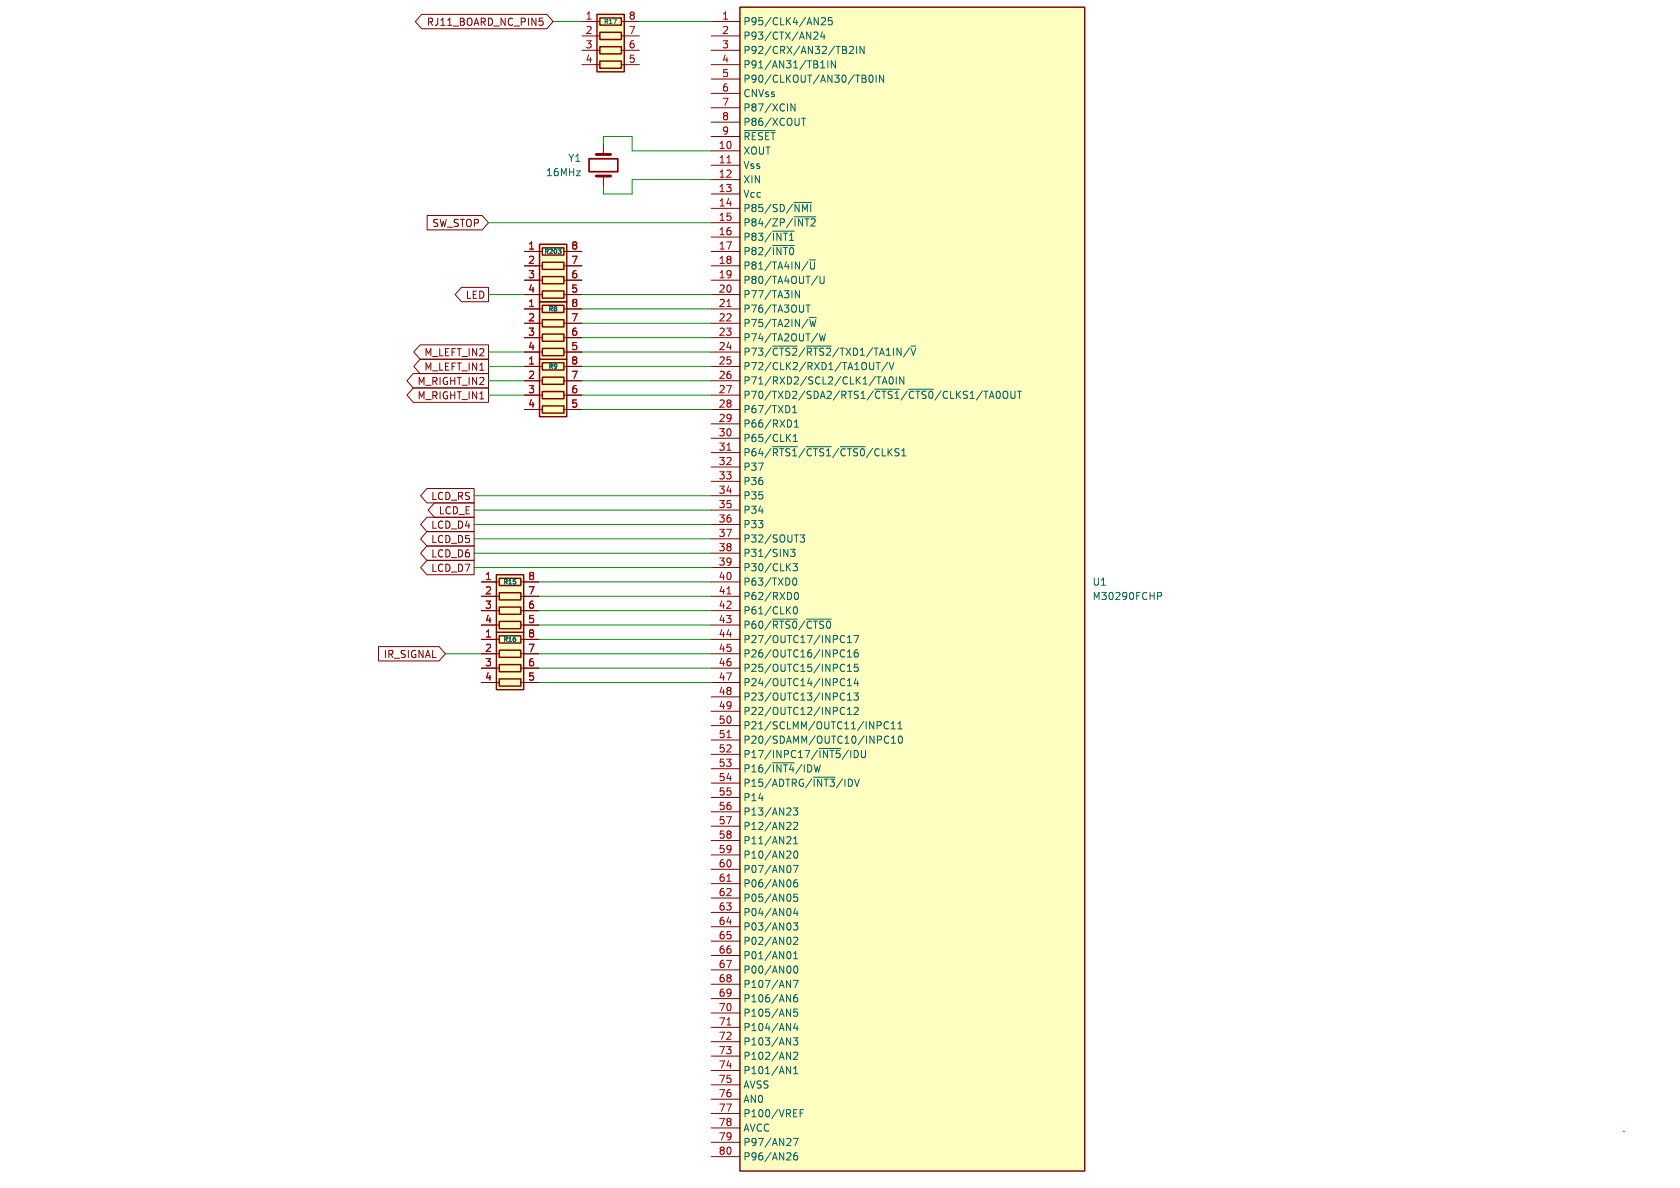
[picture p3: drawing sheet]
(kicad_sch
 (version 20231120)
 (generator "eeschema")
 (generator_version "8.0")
 (paper "A4")
 (lib_symbols
  (symbol "Device:Crystal"
   (pin_numbers hide)
   (pin_names
    (offset 1.016) hide) (exclude_from_sim no) (in_bom yes) (on_board yes)
   (property "Reference" "Y" (at 0 3.81 0) (effects (font (size 1.27 1.27))))
   (property "Value" "Crystal" (at 0 -3.81 0) (effects (font (size 1.27 1.27))))
   (property "Footprint" "" (at 0 0 0) (effects (font (size 1.27 1.27)) (hide yes)))
   (property "Datasheet" "~" (at 0 0 0) (effects (font (size 1.27 1.27)) (hide yes)))
   (property "Description" "Two pin crystal" (at 0 0 0) (effects (font (size 1.27 1.27)) (hide yes)))
   (symbol "Crystal_0_1"
    (rectangle (start -1.143 2.54) (end 1.143 -2.54) (stroke (width 0.3048) (type default)) (fill (type none)))
    (polyline (pts (xy -2.54 0) (xy -1.905 0)) (stroke (width 0) (type default)) (fill (type none)))
    (polyline (pts (xy -1.905 -1.27) (xy -1.905 1.27)) (stroke (width 0.508) (type default)) (fill (type none)))
    (polyline (pts (xy 1.905 -1.27) (xy 1.905 1.27)) (stroke (width 0.508) (type default)) (fill (type none)))
    (polyline (pts (xy 2.54 0) (xy 1.905 0)) (stroke (width 0) (type default)) (fill (type none))))
   (symbol "Crystal_1_1"
    (pin passive line (at -3.81 0 0) (length 1.27) (name "1" (effects (font (size 1.27 1.27)))) (number "1" (effects (font (size 1.27 1.27)))))
    (pin passive line (at 3.81 0 180) (length 1.27) (name "2" (effects (font (size 1.27 1.27)))) (number "2" (effects (font (size 1.27 1.27)))))))
  (symbol "Device:R_Pack04"
   (pin_names
    (offset 0) hide) (exclude_from_sim no) (in_bom yes) (on_board yes)
   (property "Reference" "RN" (at -7.62 0 90) (effects (font (size 1.27 1.27))))
   (property "Value" "R_Pack04" (at 5.08 0 90) (effects (font (size 1.27 1.27))))
   (property "Footprint" "" (at 6.985 0 90) (effects (font (size 1.27 1.27)) (hide yes)))
   (property "Datasheet" "~" (at 0 0 0) (effects (font (size 1.27 1.27)) (hide yes)))
   (property "Description" "4 resistor network, parallel topology" (at 0 0 0) (effects (font (size 1.27 1.27)) (hide yes)))
   (symbol "R_Pack04_0_1"
    (rectangle (start -6.35 -2.413) (end 3.81 2.413) (stroke (width 0.254) (type default)) (fill (type background)))
    (rectangle (start -5.715 1.905) (end -4.445 -1.905) (stroke (width 0.254) (type default)) (fill (type none)))
    (rectangle (start -3.175 1.905) (end -1.905 -1.905) (stroke (width 0.254) (type default)) (fill (type none)))
    (rectangle (start -0.635 1.905) (end 0.635 -1.905) (stroke (width 0.254) (type default)) (fill (type none)))
    (polyline (pts (xy -5.08 -2.54) (xy -5.08 -1.905)) (stroke (width 0) (type default)) (fill (type none)))
    (polyline (pts (xy -5.08 1.905) (xy -5.08 2.54)) (stroke (width 0) (type default)) (fill (type none)))
    (polyline (pts (xy -2.54 -2.54) (xy -2.54 -1.905)) (stroke (width 0) (type default)) (fill (type none)))
    (polyline (pts (xy -2.54 1.905) (xy -2.54 2.54)) (stroke (width 0) (type default)) (fill (type none)))
    (polyline (pts (xy 0 -2.54) (xy 0 -1.905)) (stroke (width 0) (type default)) (fill (type none)))
    (polyline (pts (xy 0 1.905) (xy 0 2.54)) (stroke (width 0) (type default)) (fill (type none)))
    (polyline (pts (xy 2.54 -2.54) (xy 2.54 -1.905)) (stroke (width 0) (type default)) (fill (type none)))
    (polyline (pts (xy 2.54 1.905) (xy 2.54 2.54)) (stroke (width 0) (type default)) (fill (type none)))
    (rectangle (start 1.905 1.905) (end 3.175 -1.905) (stroke (width 0.254) (type default)) (fill (type none))))
   (symbol "R_Pack04_1_1"
    (pin passive line (at -5.08 -5.08 90) (length 2.54) (name "R1.1" (effects (font (size 1.27 1.27)))) (number "1" (effects (font (size 1.27 1.27)))))
    (pin passive line (at -2.54 -5.08 90) (length 2.54) (name "R2.1" (effects (font (size 1.27 1.27)))) (number "2" (effects (font (size 1.27 1.27)))))
    (pin passive line (at 0 -5.08 90) (length 2.54) (name "R3.1" (effects (font (size 1.27 1.27)))) (number "3" (effects (font (size 1.27 1.27)))))
    (pin passive line (at 2.54 -5.08 90) (length 2.54) (name "R4.1" (effects (font (size 1.27 1.27)))) (number "4" (effects (font (size 1.27 1.27)))))
    (pin passive line (at 2.54 5.08 270) (length 2.54) (name "R4.2" (effects (font (size 1.27 1.27)))) (number "5" (effects (font (size 1.27 1.27)))))
    (pin passive line (at 0 5.08 270) (length 2.54) (name "R3.2" (effects (font (size 1.27 1.27)))) (number "6" (effects (font (size 1.27 1.27)))))
    (pin passive line (at -2.54 5.08 270) (length 2.54) (name "R2.2" (effects (font (size 1.27 1.27)))) (number "7" (effects (font (size 1.27 1.27)))))
    (pin passive line (at -5.08 5.08 270) (length 2.54) (name "R1.2" (effects (font (size 1.27 1.27)))) (number "8" (effects (font (size 1.27 1.27)))))))
  (symbol "M30290FCHP:M30290FCHP" (exclude_from_sim no) (in_bom yes) (on_board yes)
   (property "Reference" "U" (at 5.08 6.35 0) (effects (font (size 1.27 1.27)) (justify left)))
   (property "Value" "M30290FCHP" (at 5.08 3.81 0) (effects (font (size 1.27 1.27)) (justify left)))
   (property "Footprint" "" (at 5.08 1.27 0) (effects (font (size 1.27 1.27)) (justify left) (hide yes)))
   (property "Datasheet" "" (at 5.08 -3.81 0) (effects (font (size 1.27 1.27)) (justify left) (hide yes)))
   (property "Description" "" (at 0 0 0) (effects (font (size 1.27 1.27)) (hide yes)))
   (property "ki_locked" "" (at 0 0 0) (effects (font (size 1.27 1.27))))
   (symbol "M30290FCHP_1_1"
    (rectangle (start 5.08 2.54) (end 66.04 -203.2) (stroke (width 0.254) (type solid)) (fill (type background)))
    (pin bidirectional line (at 0 0 0) (length 5.08) (name "P95/CLK4/AN25" (effects (font (size 1.27 1.27)))) (number "1" (effects (font (size 1.27 1.27)))))
    (pin bidirectional line (at 0 -22.86 0) (length 5.08) (name "XOUT" (effects (font (size 1.27 1.27)))) (number "10" (effects (font (size 1.27 1.27)))))
    (pin bidirectional line (at 0 -25.4 0) (length 5.08) (name "Vss" (effects (font (size 1.27 1.27)))) (number "11" (effects (font (size 1.27 1.27)))))
    (pin bidirectional line (at 0 -27.94 0) (length 5.08) (name "XIN" (effects (font (size 1.27 1.27)))) (number "12" (effects (font (size 1.27 1.27)))))
    (pin bidirectional line (at 0 -30.48 0) (length 5.08) (name "Vcc" (effects (font (size 1.27 1.27)))) (number "13" (effects (font (size 1.27 1.27)))))
    (pin bidirectional line (at 0 -33.02 0) (length 5.08) (name "P85/SD/~{NMI}" (effects (font (size 1.27 1.27)))) (number "14" (effects (font (size 1.27 1.27)))))
    (pin bidirectional line (at 0 -35.56 0) (length 5.08) (name "P84/ZP/~{INT2}" (effects (font (size 1.27 1.27)))) (number "15" (effects (font (size 1.27 1.27)))))
    (pin bidirectional line (at 0 -38.1 0) (length 5.08) (name "P83/~{INT1}" (effects (font (size 1.27 1.27)))) (number "16" (effects (font (size 1.27 1.27)))))
    (pin bidirectional line (at 0 -40.64 0) (length 5.08) (name "P82/~{INT0}" (effects (font (size 1.27 1.27)))) (number "17" (effects (font (size 1.27 1.27)))))
    (pin bidirectional line (at 0 -43.18 0) (length 5.08) (name "P81/TA4IN/~{U}" (effects (font (size 1.27 1.27)))) (number "18" (effects (font (size 1.27 1.27)))))
    (pin bidirectional line (at 0 -45.72 0) (length 5.08) (name "P80/TA4OUT/U" (effects (font (size 1.27 1.27)))) (number "19" (effects (font (size 1.27 1.27)))))
    (pin bidirectional line (at 0 -2.54 0) (length 5.08) (name "P93/CTX/AN24" (effects (font (size 1.27 1.27)))) (number "2" (effects (font (size 1.27 1.27)))))
    (pin bidirectional line (at 0 -48.26 0) (length 5.08) (name "P77/TA3IN" (effects (font (size 1.27 1.27)))) (number "20" (effects (font (size 1.27 1.27)))))
    (pin bidirectional line (at 0 -50.8 0) (length 5.08) (name "P76/TA3OUT" (effects (font (size 1.27 1.27)))) (number "21" (effects (font (size 1.27 1.27)))))
    (pin bidirectional line (at 0 -53.34 0) (length 5.08) (name "P75/TA2IN/~{W}" (effects (font (size 1.27 1.27)))) (number "22" (effects (font (size 1.27 1.27)))))
    (pin bidirectional line (at 0 -55.88 0) (length 5.08) (name "P74/TA2OUT/W" (effects (font (size 1.27 1.27)))) (number "23" (effects (font (size 1.27 1.27)))))
    (pin bidirectional line (at 0 -58.42 0) (length 5.08) (name "P73/~{CTS2}/~{RTS2}/TXD1/TA1IN/~{V}" (effects (font (size 1.27 1.27)))) (number "24" (effects (font (size 1.27 1.27)))))
    (pin bidirectional line (at 0 -60.96 0) (length 5.08) (name "P72/CLK2/RXD1/TA1OUT/V" (effects (font (size 1.27 1.27)))) (number "25" (effects (font (size 1.27 1.27)))))
    (pin bidirectional line (at 0 -63.5 0) (length 5.08) (name "P71/RXD2/SCL2/CLK1/TA0IN" (effects (font (size 1.27 1.27)))) (number "26" (effects (font (size 1.27 1.27)))))
    (pin bidirectional line (at 0 -66.04 0) (length 5.08) (name "P70/TXD2/SDA2/RTS1/~{CTS1}/~{CTS0}/CLKS1/TA0OUT" (effects (font (size 1.27 1.27)))) (number "27" (effects (font (size 1.27 1.27)))))
    (pin bidirectional line (at 0 -68.58 0) (length 5.08) (name "P67/TXD1" (effects (font (size 1.27 1.27)))) (number "28" (effects (font (size 1.27 1.27)))))
    (pin bidirectional line (at 0 -71.12 0) (length 5.08) (name "P66/RXD1" (effects (font (size 1.27 1.27)))) (number "29" (effects (font (size 1.27 1.27)))))
    (pin bidirectional line (at 0 -5.08 0) (length 5.08) (name "P92/CRX/AN32/TB2IN" (effects (font (size 1.27 1.27)))) (number "3" (effects (font (size 1.27 1.27)))))
    (pin bidirectional line (at 0 -73.66 0) (length 5.08) (name "P65/CLK1" (effects (font (size 1.27 1.27)))) (number "30" (effects (font (size 1.27 1.27)))))
    (pin bidirectional line (at 0 -76.2 0) (length 5.08) (name "P64/~{RTS1}/~{CTS1}/~{CTS0}/CLKS1" (effects (font (size 1.27 1.27)))) (number "31" (effects (font (size 1.27 1.27)))))
    (pin bidirectional line (at 0 -78.74 0) (length 5.08) (name "P37" (effects (font (size 1.27 1.27)))) (number "32" (effects (font (size 1.27 1.27)))))
    (pin bidirectional line (at 0 -81.28 0) (length 5.08) (name "P36" (effects (font (size 1.27 1.27)))) (number "33" (effects (font (size 1.27 1.27)))))
    (pin bidirectional line (at 0 -83.82 0) (length 5.08) (name "P35" (effects (font (size 1.27 1.27)))) (number "34" (effects (font (size 1.27 1.27)))))
    (pin bidirectional line (at 0 -86.36 0) (length 5.08) (name "P34" (effects (font (size 1.27 1.27)))) (number "35" (effects (font (size 1.27 1.27)))))
    (pin bidirectional line (at 0 -88.9 0) (length 5.08) (name "P33" (effects (font (size 1.27 1.27)))) (number "36" (effects (font (size 1.27 1.27)))))
    (pin bidirectional line (at 0 -91.44 0) (length 5.08) (name "P32/SOUT3" (effects (font (size 1.27 1.27)))) (number "37" (effects (font (size 1.27 1.27)))))
    (pin bidirectional line (at 0 -93.98 0) (length 5.08) (name "P31/SIN3" (effects (font (size 1.27 1.27)))) (number "38" (effects (font (size 1.27 1.27)))))
    (pin bidirectional line (at 0 -96.52 0) (length 5.08) (name "P30/CLK3" (effects (font (size 1.27 1.27)))) (number "39" (effects (font (size 1.27 1.27)))))
    (pin bidirectional line (at 0 -7.62 0) (length 5.08) (name "P91/AN31/TB1IN" (effects (font (size 1.27 1.27)))) (number "4" (effects (font (size 1.27 1.27)))))
    (pin bidirectional line (at 0 -99.06 0) (length 5.08) (name "P63/TXD0" (effects (font (size 1.27 1.27)))) (number "40" (effects (font (size 1.27 1.27)))))
    (pin bidirectional line (at 0 -101.6 0) (length 5.08) (name "P62/RXD0" (effects (font (size 1.27 1.27)))) (number "41" (effects (font (size 1.27 1.27)))))
    (pin bidirectional line (at 0 -104.14 0) (length 5.08) (name "P61/CLK0" (effects (font (size 1.27 1.27)))) (number "42" (effects (font (size 1.27 1.27)))))
    (pin bidirectional line (at 0 -106.68 0) (length 5.08) (name "P60/~{RTS0}/~{CTS0}" (effects (font (size 1.27 1.27)))) (number "43" (effects (font (size 1.27 1.27)))))
    (pin bidirectional line (at 0 -109.22 0) (length 5.08) (name "P27/OUTC17/INPC17" (effects (font (size 1.27 1.27)))) (number "44" (effects (font (size 1.27 1.27)))))
    (pin bidirectional line (at 0 -111.76 0) (length 5.08) (name "P26/OUTC16/INPC16" (effects (font (size 1.27 1.27)))) (number "45" (effects (font (size 1.27 1.27)))))
    (pin bidirectional line (at 0 -114.3 0) (length 5.08) (name "P25/OUTC15/INPC15" (effects (font (size 1.27 1.27)))) (number "46" (effects (font (size 1.27 1.27)))))
    (pin bidirectional line (at 0 -116.84 0) (length 5.08) (name "P24/OUTC14/INPC14" (effects (font (size 1.27 1.27)))) (number "47" (effects (font (size 1.27 1.27)))))
    (pin bidirectional line (at 0 -119.38 0) (length 5.08) (name "P23/OUTC13/INPC13" (effects (font (size 1.27 1.27)))) (number "48" (effects (font (size 1.27 1.27)))))
    (pin bidirectional line (at 0 -121.92 0) (length 5.08) (name "P22/OUTC12/INPC12" (effects (font (size 1.27 1.27)))) (number "49" (effects (font (size 1.27 1.27)))))
    (pin bidirectional line (at 0 -10.16 0) (length 5.08) (name "P90/CLKOUT/AN30/TB0IN" (effects (font (size 1.27 1.27)))) (number "5" (effects (font (size 1.27 1.27)))))
    (pin bidirectional line (at 0 -124.46 0) (length 5.08) (name "P21/SCLMM/OUTC11/INPC11" (effects (font (size 1.27 1.27)))) (number "50" (effects (font (size 1.27 1.27)))))
    (pin bidirectional line (at 0 -127 0) (length 5.08) (name "P20/SDAMM/OUTC10/INPC10" (effects (font (size 1.27 1.27)))) (number "51" (effects (font (size 1.27 1.27)))))
    (pin bidirectional line (at 0 -129.54 0) (length 5.08) (name "P17/INPC17/~{INT5}/IDU" (effects (font (size 1.27 1.27)))) (number "52" (effects (font (size 1.27 1.27)))))
    (pin bidirectional line (at 0 -132.08 0) (length 5.08) (name "P16/~{INT4}/IDW" (effects (font (size 1.27 1.27)))) (number "53" (effects (font (size 1.27 1.27)))))
    (pin bidirectional line (at 0 -134.62 0) (length 5.08) (name "P15/ADTRG/~{INT3}/IDV" (effects (font (size 1.27 1.27)))) (number "54" (effects (font (size 1.27 1.27)))))
    (pin bidirectional line (at 0 -137.16 0) (length 5.08) (name "P14" (effects (font (size 1.27 1.27)))) (number "55" (effects (font (size 1.27 1.27)))))
    (pin bidirectional line (at 0 -139.7 0) (length 5.08) (name "P13/AN23" (effects (font (size 1.27 1.27)))) (number "56" (effects (font (size 1.27 1.27)))))
    (pin bidirectional line (at 0 -142.24 0) (length 5.08) (name "P12/AN22" (effects (font (size 1.27 1.27)))) (number "57" (effects (font (size 1.27 1.27)))))
    (pin bidirectional line (at 0 -144.78 0) (length 5.08) (name "P11/AN21" (effects (font (size 1.27 1.27)))) (number "58" (effects (font (size 1.27 1.27)))))
    (pin bidirectional line (at 0 -147.32 0) (length 5.08) (name "P10/AN20" (effects (font (size 1.27 1.27)))) (number "59" (effects (font (size 1.27 1.27)))))
    (pin bidirectional line (at 0 -12.7 0) (length 5.08) (name "CNVss" (effects (font (size 1.27 1.27)))) (number "6" (effects (font (size 1.27 1.27)))))
    (pin bidirectional line (at 0 -149.86 0) (length 5.08) (name "P07/AN07" (effects (font (size 1.27 1.27)))) (number "60" (effects (font (size 1.27 1.27)))))
    (pin bidirectional line (at 0 -152.4 0) (length 5.08) (name "P06/AN06" (effects (font (size 1.27 1.27)))) (number "61" (effects (font (size 1.27 1.27)))))
    (pin bidirectional line (at 0 -154.94 0) (length 5.08) (name "P05/AN05" (effects (font (size 1.27 1.27)))) (number "62" (effects (font (size 1.27 1.27)))))
    (pin bidirectional line (at 0 -157.48 0) (length 5.08) (name "P04/AN04" (effects (font (size 1.27 1.27)))) (number "63" (effects (font (size 1.27 1.27)))))
    (pin bidirectional line (at 0 -160.02 0) (length 5.08) (name "P03/AN03" (effects (font (size 1.27 1.27)))) (number "64" (effects (font (size 1.27 1.27)))))
    (pin bidirectional line (at 0 -162.56 0) (length 5.08) (name "P02/AN02" (effects (font (size 1.27 1.27)))) (number "65" (effects (font (size 1.27 1.27)))))
    (pin bidirectional line (at 0 -165.1 0) (length 5.08) (name "P01/AN01" (effects (font (size 1.27 1.27)))) (number "66" (effects (font (size 1.27 1.27)))))
    (pin bidirectional line (at 0 -167.64 0) (length 5.08) (name "P00/AN00" (effects (font (size 1.27 1.27)))) (number "67" (effects (font (size 1.27 1.27)))))
    (pin bidirectional line (at 0 -170.18 0) (length 5.08) (name "P107/AN7" (effects (font (size 1.27 1.27)))) (number "68" (effects (font (size 1.27 1.27)))))
    (pin bidirectional line (at 0 -172.72 0) (length 5.08) (name "P106/AN6" (effects (font (size 1.27 1.27)))) (number "69" (effects (font (size 1.27 1.27)))))
    (pin bidirectional line (at 0 -15.24 0) (length 5.08) (name "P87/XCIN" (effects (font (size 1.27 1.27)))) (number "7" (effects (font (size 1.27 1.27)))))
    (pin bidirectional line (at 0 -175.26 0) (length 5.08) (name "P105/AN5" (effects (font (size 1.27 1.27)))) (number "70" (effects (font (size 1.27 1.27)))))
    (pin bidirectional line (at 0 -177.8 0) (length 5.08) (name "P104/AN4" (effects (font (size 1.27 1.27)))) (number "71" (effects (font (size 1.27 1.27)))))
    (pin bidirectional line (at 0 -180.34 0) (length 5.08) (name "P103/AN3" (effects (font (size 1.27 1.27)))) (number "72" (effects (font (size 1.27 1.27)))))
    (pin bidirectional line (at 0 -182.88 0) (length 5.08) (name "P102/AN2" (effects (font (size 1.27 1.27)))) (number "73" (effects (font (size 1.27 1.27)))))
    (pin bidirectional line (at 0 -185.42 0) (length 5.08) (name "P101/AN1" (effects (font (size 1.27 1.27)))) (number "74" (effects (font (size 1.27 1.27)))))
    (pin bidirectional line (at 0 -187.96 0) (length 5.08) (name "AVSS" (effects (font (size 1.27 1.27)))) (number "75" (effects (font (size 1.27 1.27)))))
    (pin bidirectional line (at 0 -190.5 0) (length 5.08) (name "AN0" (effects (font (size 1.27 1.27)))) (number "76" (effects (font (size 1.27 1.27)))))
    (pin bidirectional line (at 0 -193.04 0) (length 5.08) (name "P100/VREF" (effects (font (size 1.27 1.27)))) (number "77" (effects (font (size 1.27 1.27)))))
    (pin bidirectional line (at 0 -195.58 0) (length 5.08) (name "AVCC" (effects (font (size 1.27 1.27)))) (number "78" (effects (font (size 1.27 1.27)))))
    (pin bidirectional line (at 0 -198.12 0) (length 5.08) (name "P97/AN27" (effects (font (size 1.27 1.27)))) (number "79" (effects (font (size 1.27 1.27)))))
    (pin bidirectional line (at 0 -17.78 0) (length 5.08) (name "P86/XCOUT" (effects (font (size 1.27 1.27)))) (number "8" (effects (font (size 1.27 1.27)))))
    (pin bidirectional line (at 0 -200.66 0) (length 5.08) (name "P96/AN26" (effects (font (size 1.27 1.27)))) (number "80" (effects (font (size 1.27 1.27)))))
    (pin bidirectional line (at 0 -20.32 0) (length 5.08) (name "~{RESET}" (effects (font (size 1.27 1.27)))) (number "9" (effects (font (size 1.27 1.27))))))))
 (wire
  (pts (xy 106.68 34.29) (xy 111.76 34.29))
  (stroke (width 0) (type default)))
 (wire
  (pts (xy 111.76 34.29) (xy 111.76 31.75))
  (stroke (width 0) (type default)))
 (wire
  (pts (xy 95.25 107.95) (xy 125.73 107.95))
  (stroke (width 0) (type default)))
 (wire
  (pts (xy 102.87 67.31) (xy 125.73 67.31))
  (stroke (width 0) (type default)))
 (wire
  (pts (xy 95.25 115.57) (xy 125.73 115.57))
  (stroke (width 0) (type default)))
 (wire
  (pts (xy 95.25 120.65) (xy 125.73 120.65))
  (stroke (width 0) (type default)))
 (wire
  (pts (xy 83.82 87.63) (xy 125.73 87.63))
  (stroke (width 0) (type default)))
 (wire
  (pts (xy 86.36 67.31) (xy 92.71 67.31))
  (stroke (width 0) (type default)))
 (wire
  (pts (xy 95.25 110.49) (xy 125.73 110.49))
  (stroke (width 0) (type default)))
 (wire
  (pts (xy 83.82 100.33) (xy 125.73 100.33))
  (stroke (width 0) (type default)))
 (wire
  (pts (xy 106.68 24.13) (xy 106.68 25.4))
  (stroke (width 0) (type default)))
 (wire
  (pts (xy 106.68 34.29) (xy 106.68 33.02))
  (stroke (width 0) (type default)))
 (wire
  (pts (xy 86.36 62.23) (xy 92.71 62.23))
  (stroke (width 0) (type default)))
 (wire
  (pts (xy 102.87 62.23) (xy 125.73 62.23))
  (stroke (width 0) (type default)))
 (wire
  (pts (xy 95.25 105.41) (xy 125.73 105.41))
  (stroke (width 0) (type default)))
 (wire
  (pts (xy 95.25 118.11) (xy 125.73 118.11))
  (stroke (width 0) (type default)))
 (wire
  (pts (xy 102.87 59.69) (xy 125.73 59.69))
  (stroke (width 0) (type default)))
 (wire
  (pts (xy 113.03 3.81) (xy 125.73 3.81))
  (stroke (width 0) (type default)))
 (wire
  (pts (xy 102.87 54.61) (xy 125.73 54.61))
  (stroke (width 0) (type default)))
 (wire
  (pts (xy 111.76 26.67) (xy 111.76 24.13))
  (stroke (width 0) (type default)))
 (wire
  (pts (xy 83.82 92.71) (xy 125.73 92.71))
  (stroke (width 0) (type default)))
 (wire
  (pts (xy 78.74 115.57) (xy 85.09 115.57))
  (stroke (width 0) (type default)))
 (wire
  (pts (xy 97.79 3.81) (xy 102.87 3.81))
  (stroke (width 0) (type default)))
 (wire
  (pts (xy 111.76 24.13) (xy 106.68 24.13))
  (stroke (width 0) (type default)))
 (wire
  (pts (xy 102.87 57.15) (xy 125.73 57.15))
  (stroke (width 0) (type default)))
 (wire
  (pts (xy 83.82 95.25) (xy 125.73 95.25))
  (stroke (width 0) (type default)))
 (wire
  (pts (xy 102.87 69.85) (xy 125.73 69.85))
  (stroke (width 0) (type default)))
 (wire
  (pts (xy 95.25 113.03) (xy 125.73 113.03))
  (stroke (width 0) (type default)))
 (wire
  (pts (xy 86.36 64.77) (xy 92.71 64.77))
  (stroke (width 0) (type default)))
 (wire
  (pts (xy 102.87 52.07) (xy 125.73 52.07))
  (stroke (width 0) (type default)))
 (wire
  (pts (xy 86.36 39.37) (xy 125.73 39.37))
  (stroke (width 0) (type default)))
 (wire
  (pts (xy 83.82 97.79) (xy 125.73 97.79))
  (stroke (width 0) (type default)))
 (wire
  (pts (xy 86.36 52.07) (xy 92.71 52.07))
  (stroke (width 0) (type default)))
 (wire
  (pts (xy 111.76 31.75) (xy 125.73 31.75))
  (stroke (width 0) (type default)))
 (wire
  (pts (xy 95.25 102.87) (xy 125.73 102.87))
  (stroke (width 0) (type default)))
 (wire
  (pts (xy 102.87 72.39) (xy 125.73 72.39))
  (stroke (width 0) (type default)))
 (wire
  (pts (xy 86.36 69.85) (xy 92.71 69.85))
  (stroke (width 0) (type default)))
 (wire
  (pts (xy 83.82 90.17) (xy 125.73 90.17))
  (stroke (width 0) (type default)))
 (wire
  (pts (xy 125.73 26.67) (xy 111.76 26.67))
  (stroke (width 0) (type default)))
 (wire
  (pts (xy 102.87 64.77) (xy 125.73 64.77))
  (stroke (width 0) (type default)))
 (global_label "LCD_D7"
  (shape output)
  (at 83.82 100.33 180)
  (fields_autoplaced yes)
  (effects (font (size 1.27 1.27)) (justify right))
  (property "Intersheetrefs" "${INTERSHEET_REFS}" (at 73.8196 100.33 0) (effects (font (size 1.27 1.27)) (justify right) (hide yes))))
 (global_label "M_RIGHT_IN2"
  (shape output)
  (at 86.36 67.31 180)
  (fields_autoplaced yes)
  (effects (font (size 1.27 1.27)) (justify right))
  (property "Intersheetrefs" "${INTERSHEET_REFS}" (at 71.4005 67.31 0) (effects (font (size 1.27 1.27)) (justify right) (hide yes))))
 (global_label "LCD_D5"
  (shape output)
  (at 83.82 95.25 180)
  (fields_autoplaced yes)
  (effects (font (size 1.27 1.27)) (justify right))
  (property "Intersheetrefs" "${INTERSHEET_REFS}" (at 73.8196 95.25 0) (effects (font (size 1.27 1.27)) (justify right) (hide yes))))
 (global_label "LCD_D4"
  (shape output)
  (at 83.82 92.71 180)
  (fields_autoplaced yes)
  (effects (font (size 1.27 1.27)) (justify right))
  (property "Intersheetrefs" "${INTERSHEET_REFS}" (at 73.8196 92.71 0) (effects (font (size 1.27 1.27)) (justify right) (hide yes))))
 (global_label "M_LEFT_IN2"
  (shape output)
  (at 86.36 62.23 180)
  (fields_autoplaced yes)
  (effects (font (size 1.27 1.27)) (justify right))
  (property "Intersheetrefs" "${INTERSHEET_REFS}" (at 72.6101 62.23 0) (effects (font (size 1.27 1.27)) (justify right) (hide yes))))
 (global_label "M_LEFT_IN1"
  (shape output)
  (at 86.36 64.77 180)
  (fields_autoplaced yes)
  (effects (font (size 1.27 1.27)) (justify right))
  (property "Intersheetrefs" "${INTERSHEET_REFS}" (at 72.6101 64.77 0) (effects (font (size 1.27 1.27)) (justify right) (hide yes))))
 (global_label "LCD_RS"
  (shape output)
  (at 83.82 87.63 180)
  (fields_autoplaced yes)
  (effects (font (size 1.27 1.27)) (justify right))
  (property "Intersheetrefs" "${INTERSHEET_REFS}" (at 73.8196 87.63 0) (effects (font (size 1.27 1.27)) (justify right) (hide yes))))
 (global_label "SW_STOP"
  (shape input)
  (at 86.36 39.37 180)
  (fields_autoplaced yes)
  (effects (font (size 1.27 1.27)) (justify right))
  (property "Intersheetrefs" "${INTERSHEET_REFS}" (at 74.9687 39.37 0) (effects (font (size 1.27 1.27)) (justify right) (hide yes))))
 (global_label "LCD_E"
  (shape output)
  (at 83.82 90.17 180)
  (fields_autoplaced yes)
  (effects (font (size 1.27 1.27)) (justify right))
  (property "Intersheetrefs" "${INTERSHEET_REFS}" (at 75.1501 90.17 0) (effects (font (size 1.27 1.27)) (justify right) (hide yes))))
 (global_label "RJ11_BOARD_NC_PIN5"
  (shape bidirectional)
  (at 97.79 3.81 180)
  (fields_autoplaced yes)
  (effects (font (size 1.27 1.27)) (justify right))
  (property "Intersheetrefs" "${INTERSHEET_REFS}" (at 72.8897 3.81 0) (effects (font (size 1.27 1.27)) (justify right) (hide yes))))
 (global_label "LCD_D6"
  (shape output)
  (at 83.82 97.79 180)
  (fields_autoplaced yes)
  (effects (font (size 1.27 1.27)) (justify right))
  (property "Intersheetrefs" "${INTERSHEET_REFS}" (at 73.8196 97.79 0) (effects (font (size 1.27 1.27)) (justify right) (hide yes))))
 (global_label "IR_SIGNAL"
  (shape input)
  (at 78.74 115.57 180)
  (fields_autoplaced yes)
  (effects (font (size 1.27 1.27)) (justify right))
  (property "Intersheetrefs" "${INTERSHEET_REFS}" (at 66.3809 115.57 0) (effects (font (size 1.27 1.27)) (justify right) (hide yes))))
 (global_label "M_RIGHT_IN1"
  (shape output)
  (at 86.36 69.85 180)
  (fields_autoplaced yes)
  (effects (font (size 1.27 1.27)) (justify right))
  (property "Intersheetrefs" "${INTERSHEET_REFS}" (at 71.4005 69.85 0) (effects (font (size 1.27 1.27)) (justify right) (hide yes))))
 (global_label "LED"
  (shape output)
  (at 86.36 52.07 180)
  (fields_autoplaced yes)
  (effects (font (size 1.27 1.27)) (justify right))
  (property "Intersheetrefs" "${INTERSHEET_REFS}" (at 79.9277 52.07 0) (effects (font (size 1.27 1.27)) (justify right) (hide yes))))
 (symbol
  (lib_id "Device:R_Pack04")
  (at 107.95 8.89 270)
  (unit 1)
  (exclude_from_sim no)
  (in_bom yes)
  (on_board yes)
  (dnp no)
  (property "Reference" "R17" (at 107.95 3.81 90) (effects (font (size 0.8 0.8))))
  (property "Value" "R_Pack04" (at 107.95 15.24 90) (effects (font (size 1.27 1.27)) (hide yes)))
  (property "Footprint" "" (at 107.95 15.875 90) (effects (font (size 1.27 1.27)) (hide yes)))
  (property "Datasheet" "~" (at 107.95 8.89 0) (effects (font (size 1.27 1.27)) (hide yes)))
  (property "Description" "" (at 107.95 8.89 0) (effects (font (size 1.27 1.27)) (hide yes)))
  (pin "5")
  (pin "3")
  (pin "1")
  (pin "2")
  (pin "6")
  (pin "4")
  (pin "7")
  (pin "8"))
 (symbol
  (lib_id "Device:R_Pack04")
  (at 97.79 49.53 270)
  (unit 1)
  (exclude_from_sim no)
  (in_bom yes)
  (on_board yes)
  (dnp no)
  (property "Reference" "R203" (at 97.79 44.45 90) (effects (font (size 0.8 0.8))))
  (property "Value" "R_Pack04" (at 97.79 55.88 90) (effects (font (size 1.27 1.27)) (hide yes)))
  (property "Footprint" "" (at 97.79 56.515 90) (effects (font (size 1.27 1.27)) (hide yes)))
  (property "Datasheet" "~" (at 97.79 49.53 0) (effects (font (size 1.27 1.27)) (hide yes)))
  (property "Description" "" (at 97.79 49.53 0) (effects (font (size 1.27 1.27)) (hide yes)))
  (pin "5")
  (pin "3")
  (pin "1")
  (pin "2")
  (pin "6")
  (pin "4")
  (pin "7")
  (pin "8"))
 (symbol
  (lib_id "Device:R_Pack04")
  (at 97.79 59.69 270)
  (unit 1)
  (exclude_from_sim no)
  (in_bom yes)
  (on_board yes)
  (dnp no)
  (property "Reference" "R8" (at 97.79 54.61 90) (effects (font (size 0.8 0.8))))
  (property "Value" "R_Pack04" (at 97.79 66.04 90) (effects (font (size 1.27 1.27)) (hide yes)))
  (property "Footprint" "" (at 97.79 66.675 90) (effects (font (size 1.27 1.27)) (hide yes)))
  (property "Datasheet" "~" (at 97.79 59.69 0) (effects (font (size 1.27 1.27)) (hide yes)))
  (property "Description" "" (at 97.79 59.69 0) (effects (font (size 1.27 1.27)) (hide yes)))
  (pin "5")
  (pin "3")
  (pin "1")
  (pin "2")
  (pin "6")
  (pin "4")
  (pin "7")
  (pin "8"))
 (symbol
  (lib_id "Device:R_Pack04")
  (at 90.17 107.95 270)
  (unit 1)
  (exclude_from_sim no)
  (in_bom yes)
  (on_board yes)
  (dnp no)
  (property "Reference" "R15" (at 90.17 102.87 90) (effects (font (size 0.8 0.8))))
  (property "Value" "R_Pack04" (at 90.17 114.3 90) (effects (font (size 1.27 1.27)) (hide yes)))
  (property "Footprint" "" (at 90.17 114.935 90) (effects (font (size 1.27 1.27)) (hide yes)))
  (property "Datasheet" "~" (at 90.17 107.95 0) (effects (font (size 1.27 1.27)) (hide yes)))
  (property "Description" "" (at 90.17 107.95 0) (effects (font (size 1.27 1.27)) (hide yes)))
  (pin "5")
  (pin "3")
  (pin "1")
  (pin "2")
  (pin "6")
  (pin "4")
  (pin "7")
  (pin "8"))
 (symbol
  (lib_id "Device:Crystal")
  (at 106.68 29.21 270)
  (mirror x)
  (unit 1)
  (exclude_from_sim no)
  (in_bom yes)
  (on_board yes)
  (dnp no)
  (property "Reference" "Y1" (at 102.87 27.9399 90) (effects (font (size 1.27 1.27)) (justify right)))
  (property "Value" "16MHz" (at 102.87 30.4799 90) (effects (font (size 1.27 1.27)) (justify right)))
  (property "Footprint" "" (at 106.68 29.21 0) (effects (font (size 1.27 1.27)) (hide yes)))
  (property "Datasheet" "~" (at 106.68 29.21 0) (effects (font (size 1.27 1.27)) (hide yes)))
  (property "Description" "Two pin crystal" (at 106.68 29.21 0) (effects (font (size 1.27 1.27)) (hide yes)))
  (pin "1")
  (pin "2"))
 (symbol
  (lib_id "Device:R_Pack04")
  (at 97.79 69.85 270)
  (unit 1)
  (exclude_from_sim no)
  (in_bom yes)
  (on_board yes)
  (dnp no)
  (property "Reference" "R9" (at 97.79 64.77 90) (effects (font (size 0.8 0.8))))
  (property "Value" "R_Pack04" (at 97.79 76.2 90) (effects (font (size 1.27 1.27)) (hide yes)))
  (property "Footprint" "" (at 97.79 76.835 90) (effects (font (size 1.27 1.27)) (hide yes)))
  (property "Datasheet" "~" (at 97.79 69.85 0) (effects (font (size 1.27 1.27)) (hide yes)))
  (property "Description" "" (at 97.79 69.85 0) (effects (font (size 1.27 1.27)) (hide yes)))
  (pin "5")
  (pin "3")
  (pin "1")
  (pin "2")
  (pin "6")
  (pin "4")
  (pin "7")
  (pin "8"))
 (symbol
  (lib_id "M30290FCHP:M30290FCHP")
  (at 125.73 3.81 0)
  (unit 1)
  (exclude_from_sim no)
  (in_bom yes)
  (on_board yes)
  (dnp no)
  (fields_autoplaced yes)
  (property "Reference" "U1" (at 193.04 102.87 0) (effects (font (size 1.27 1.27)) (justify left)))
  (property "Value" "M30290FCHP" (at 193.04 105.41 0) (effects (font (size 1.27 1.27)) (justify left)))
  (property "Footprint" "" (at 130.81 2.54 0) (effects (font (size 1.27 1.27)) (justify left) (hide yes)))
  (property "Datasheet" "" (at 130.81 7.62 0) (effects (font (size 1.27 1.27)) (justify left) (hide yes)))
  (property "Description" "" (at 125.73 3.81 0) (effects (font (size 1.27 1.27)) (hide yes)))
  (pin "80")
  (pin "67")
  (pin "74")
  (pin "41")
  (pin "69")
  (pin "70")
  (pin "76")
  (pin "17")
  (pin "25")
  (pin "64")
  (pin "32")
  (pin "27")
  (pin "36")
  (pin "29")
  (pin "30")
  (pin "42")
  (pin "52")
  (pin "26")
  (pin "5")
  (pin "56")
  (pin "8")
  (pin "1")
  (pin "13")
  (pin "58")
  (pin "38")
  (pin "55")
  (pin "75")
  (pin "22")
  (pin "60")
  (pin "3")
  (pin "44")
  (pin "61")
  (pin "78")
  (pin "18")
  (pin "7")
  (pin "23")
  (pin "53")
  (pin "77")
  (pin "72")
  (pin "79")
  (pin "15")
  (pin "14")
  (pin "51")
  (pin "4")
  (pin "31")
  (pin "66")
  (pin "47")
  (pin "35")
  (pin "28")
  (pin "49")
  (pin "39")
  (pin "68")
  (pin "57")
  (pin "63")
  (pin "40")
  (pin "19")
  (pin "12")
  (pin "33")
  (pin "16")
  (pin "54")
  (pin "71")
  (pin "48")
  (pin "50")
  (pin "46")
  (pin "43")
  (pin "59")
  (pin "73")
  (pin "9")
  (pin "34")
  (pin "37")
  (pin "6")
  (pin "24")
  (pin "62")
  (pin "65")
  (pin "21")
  (pin "20")
  (pin "10")
  (pin "2")
  (pin "45")
  (pin "11"))
 (symbol
  (lib_id "Device:R_Pack04")
  (at 90.17 118.11 270)
  (unit 1)
  (exclude_from_sim no)
  (in_bom yes)
  (on_board yes)
  (dnp no)
  (property "Reference" "R16" (at 90.17 113.03 90) (effects (font (size 0.8 0.8))))
  (property "Value" "R_Pack04" (at 90.17 124.46 90) (effects (font (size 1.27 1.27)) (hide yes)))
  (property "Footprint" "" (at 90.17 125.095 90) (effects (font (size 1.27 1.27)) (hide yes)))
  (property "Datasheet" "~" (at 90.17 118.11 0) (effects (font (size 1.27 1.27)) (hide yes)))
  (property "Description" "" (at 90.17 118.11 0) (effects (font (size 1.27 1.27)) (hide yes)))
  (pin "5")
  (pin "3")
  (pin "1")
  (pin "2")
  (pin "6")
  (pin "4")
  (pin "7")
  (pin "8")))
